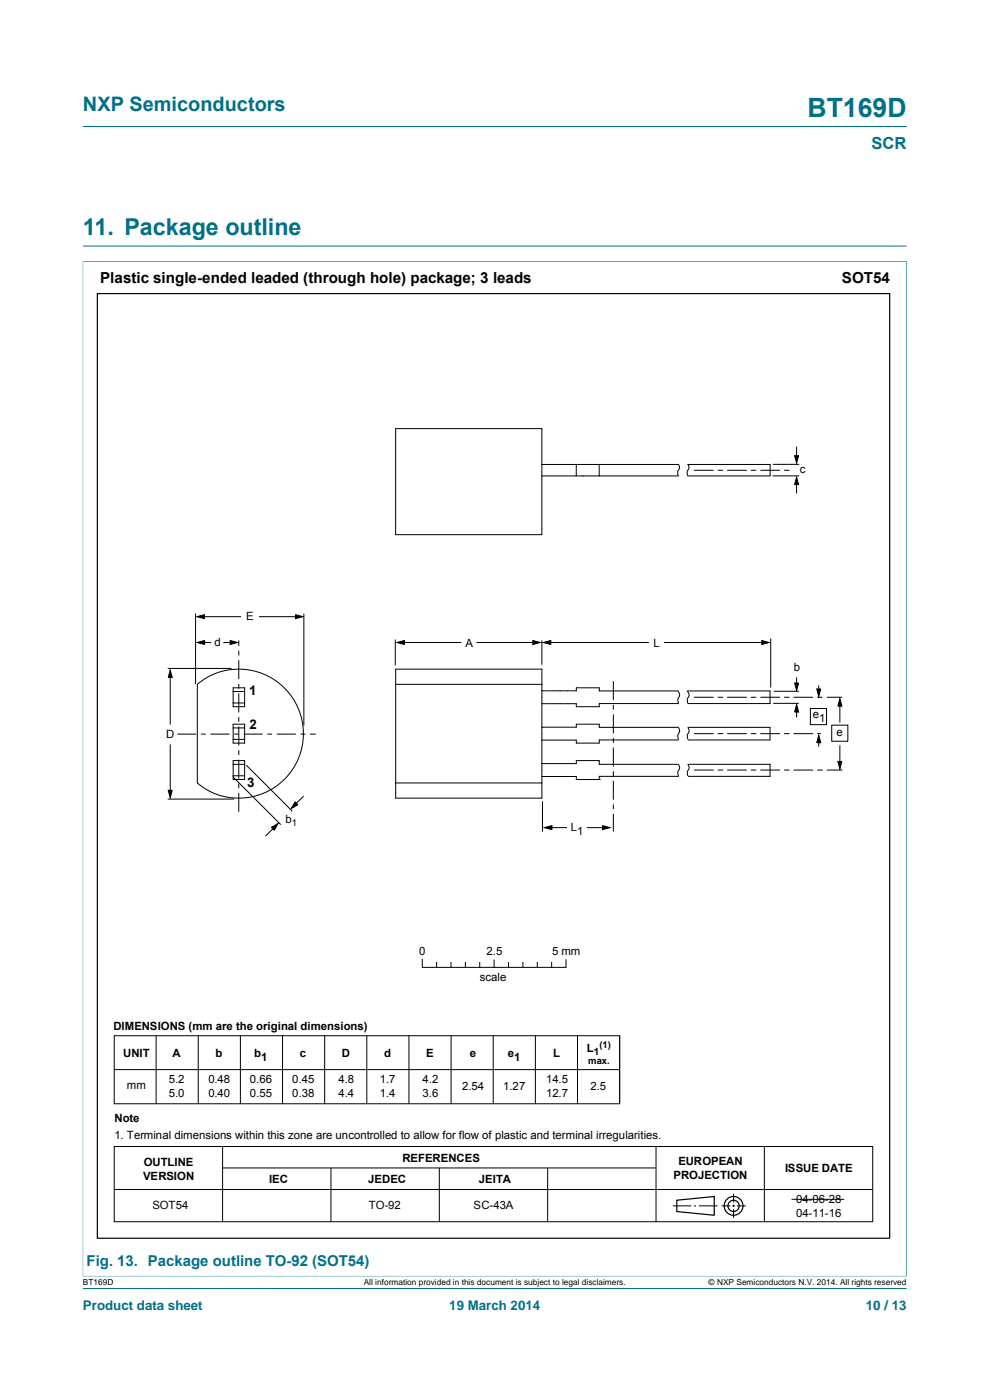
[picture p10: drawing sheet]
<svg xmlns="http://www.w3.org/2000/svg" width="210mm" height="297mm" viewBox="0 0 210 297" stroke-linecap="round" stroke-linejoin="round" font-family="sans-serif">
<path d="M17.6 26.8h174.7M17.5 55.5h174.9M17.6 55.4v215.4M17.6 52.2h174.7M192.3 55.4v215.4M17.5 270.7h174.9M17.6 273.3h174.7" fill="none" stroke="#007088" stroke-width=".21"/>
<g fill="none" stroke="#000" stroke-width=".21">
<path d="M83.9 90.9h31v22.5h-31zM114.9 98.5h29M122.2 98.5v2.5M127.1 98.5v2.5M143.9 98.5l.1 .1a1.42 1.42 0 0 1-.3 1.5l.2 .9h-29M145.9 98.5l.1 .1a1.41 1.41 0 0 1-.3 1.5l.2 .9h17.5v-2.5h-17.5M147.3 99.8h4M152.3 99.8h1M154.3 99.8h4M159.3 99.8h1.1M161.4 99.8h4M163.9 98.5h5.6"/>
<path d="M166.4 99.8h1M168.5 96.7h.9l-.4 1.5zM169 94.8v2.5M163.9 101h5.6M169 101.2l.4 1.6h-.9zM169 102.5v2.2M41.5 130.2v14.9M41.8 130.8l1.6-.4v.8zM41.8 136.3l1.6-.4v.8zM42.7 136.3h2.1M42.7 130.8h8.4M47.4 136.3h2.3"/>
<path d="M48.8 135.9l1.6 .4-1.6 .4zM50.6 135.9v1.1M50.6 138v1.1M54.9 130.8h8.5M62.7 130.4l1.6 .4-1.6 .4zM64.5 130.2v23.7M83.8 135.7v5.5M84.2 136.3l1.6-.4v.8zM85.2 136.3h12.7M101.1 136.3h12.6M113 135.9l1.6 .4-1.6 .4zM114.9 135.9v5.1"/>
<path d="M115.3 136.3l1.5-.4v.8zM116.2 136.3h21.4M140.8 136.3h21.5M161.6 135.9l1.6 .4-1.6 .4zM163.5 135.5v10.3M35.6 141.8h13.5M36.1 142.1l.4 1.6h-.8zM36.1 143.4v10.3M36.1 157.9v10.4M37.6 155.7h4M41.9 145.2a13.7 13.7 0 0 1 18.7 1 13.7 13.7 0 0 1 0 18.8 13.7 13.7 0 0 1-18.7 1.1zM42.6 155.7h1"/>
<path d="M44.6 155.7h4.1M49.5 145.9h2.4v4h-2.4zM49.5 153.6h2.4v4h-2.4zM49.5 149.1h2.4M49.5 146.7h2.4M49.5 156.9h2.4M49.5 154.4h2.4M49.7 155.7h1M50.6 140.1v4M50.6 145.1v1M50.6 147.1v4M50.6 152.1v1"/>
<path d="M50.6 154.1v4.1M50.6 159.2v1M51.7 155.7h4M56.7 155.7h1M58.7 155.7h4M63.8 155.7h1M65.8 155.7h1.2M83.9 142h31v27.3h-31zM83.9 145.2h31M114.9 146.6h7.3v-.7h4.9v.7h16.7l.1 .2a1.42 1.42 0 0 1-.1 1.6l.1 .8M114.9 154.3h7.3v-.7h4.9v.7h16.8M130.1 144.5v4"/>
<path d="M130.1 149.5v1M130.1 151.6v4M130.1 156.6v1M130.1 158.6v4M143.9 154.4l.1 .1a1.42 1.42 0 0 1-.2 1.5l.1 .8M143.9 149.3h-16.8v.6h-4.9v-.6h-7.3M143.9 157h-16.8v.6h-4.9v-.6h-7.3M145.9 149.2v-.1a1.69 1.69 0 0 1 .3-1.6l-.4-.9h17.5v2.7h-17.4M145.9 154.4l.1 .1a1.4 1.4 0 0 1-.2 1.5l.1 .8M145.9 154.3h17.4v2.7h-17.3M147.3 147.9h4M147.3 155.6h4"/>
<path d="M152.3 147.9h1M152.3 155.6h1M154.3 147.9h4M154.3 155.6h4M159.3 147.9h1.1M159.3 155.6h1.1M161.4 147.9h4M161.4 155.6h4M164 149.2h5.4M164.1 146.6h5.4M166.4 147.9h1M166.4 155.6h1"/>
<path d="M168.4 147.9h4M168.4 155.6h4M168.6 144.9h.8l-.4 1.6zM169 149.5l.4 1.6h-.8zM169 143.7v1.8M169 150.8v1.4M171.9 150.3h3.4v3.4h-3.4zM173.2 146.2h.9l-.4 1.5zM173.4 147.9h1M173.4 155.6h.7M173.7 156l.4 1.6h-.9zM173.7 145.4v1.4"/>
<path d="M173.7 157.3v1.1M175.4 147.9h3.2M176.4 153.8h3.4v3.4h-3.4zM178.2 148.2l.4 1.6h-.9zM178.2 149.5v3.8M178.2 158.1v4M35.6 169.5h14.1M35.7 167.7h.8l-.4 1.5zM49.4 164.8l10.2 10.1M49.5 161.4h2.4v4h-2.4zM49.5 164.6h2.4M49.5 162.1h2.4"/>
<path d="M50.6 161.2v4M50.6 166.2v1M50.6 168.2v4M52.2 162.3l9.8 9.8M57.6 175.5l1.4-.8-.8 1.4zM58.7 175l-2.4 2.4M62.6 170.1l.6 .6-1.4 .8zM64.4 168.9l-2.4 2.4M83.9 166.1h31M114.9 162h7.3v-.6h4.9v.7l16.8 .1 .1 .1a1.42 1.42 0 0 1-.2 1.5l.1 .8M114.9 164.7h7.3v.7h4.9M115.1 170v6.4"/>
<path d="M115.5 175.6l1.6-.5v.9zM116.5 175.6h3.8M124.5 175.6h4M127.1 165.4h.1M127.8 175.1l1.6 .5-1.6 .4zM130.1 163.6v1M130.1 165.6v4M130.1 170.7v1M130.1 172.7v3.7M143.9 164.7h-16.8v.7M145.9 164.6v-.1a1.69 1.69 0 0 1 .3-1.6l-.3-.7 17.4-.1v2.6h-17.3M147.3 163.4h4"/>
<path d="M152.3 163.4h1M154.3 163.4h4M159.3 163.4h1.1M161.4 163.4h4M166.4 163.4h1M168.4 163.4h4M173.4 163.4h1M175.4 163.4h3.2M177.7 161.5h.9l-.4 1.6zM24.2 219.7h107.2v14.5h-107.2zM33.1 219.7v14.5M42.1 219.7v14.5"/>
<path d="M51 219.7v14.5M59.9 219.7v14.5M68.9 219.7v14.5M77.8 219.7v14.5M86.7 219.7v14.5M89.6 203.5v1.7h30.5v-1.6M92.6 204.2v1M95.7 204.2v1M95.7 219.7v14.5M98.7 204.2v1M101.8 204.2v1M104.6 219.7v14.5"/>
<path d="M104.8 203.7v1.5M107.9 204.2v1M110.9 204.2v1M113.6 219.7v14.5M114 204.2v1M117 204.2v1M122.5 219.7v14.5M131.4 219.7v14.5M24.3 226.9h107.1M24.2 243.2h160.9v16h-160.9zM24.2 252.3h160.9M47.2 243.2v16"/>
<path d="M47.2 247.8h91.9M70.2 247.8v11.4M93.2 247.8v11.4M116.2 247.8v11.4M139.2 243.2v16M142.7 255.8h3.9M147.2 255.8h.4M148.2 255.8h4M153.1 255.8h1.8M155.3 255.8h.6M155.6 253.2v1.9M155.6 255.6v.5"/>
<path d="M155.6 256.5v1.9M156.3 255.8h1.9M162.1 243.2v16M167.9 254.4h11.2"/>
</g>
<g fill="none" stroke="#000" stroke-width=".25">
<path d="M20.7 62.3h168v200.4h-168zM143.6 254.6l7.9-.8v4l-7.9-.8z"/>
<circle cx="155.6" cy="255.8" r="1.99"/>
<circle cx="155.6" cy="255.8" r="1.2"/>
</g>
<g fill="#000">
<path d="M168.5 96.7h.9l-.4 1.5zM169 101.2l.4 1.6h-.9zM41.8 130.8l1.6-.4v.8zM41.8 136.3l1.6-.4v.8zM48.8 135.9l1.6 .4-1.6 .4zM62.7 130.4l1.6 .4-1.6 .4zM84.2 136.3l1.6-.4v.8zM113 135.9l1.6 .4-1.6 .4zM115.3 136.3l1.5-.4v.8zM161.6 135.9l1.6 .4-1.6 .4zM36.1 142.1l.4 1.6h-.8zM169 149.5l.4 1.6h-.8z"/>
<path d="M168.6 144.9h.8l-.4 1.6zM173.7 156l.4 1.6h-.9zM173.2 146.2h.9l-.4 1.5zM178.2 148.2l.4 1.6h-.9zM35.7 167.7h.8l-.4 1.5zM57.6 175.5l1.4-.8-.8 1.4zM62.6 170.1l.6 .6-1.4 .8zM115.5 175.6l1.6-.5v.9zM127.8 175.1l1.6 .5-1.6 .4zM177.7 161.5h.9l-.4 1.6z"/>
</g>
<text font-size="5.6" fill="#007088" x="171.3" y="24.8">BT169D</text>
<text font-size="4.9" fill="#007088" x="17.6" y="49.8">11. Package outline</text>
<text font-size="4.2" fill="#007088" x="17.6" y="23.6">NXP Semiconductors</text>
<text font-size="3.5" fill="#007088" x="184.9" y="31.7">SCR</text>
<g font-size="3.2">
<text x="21.3" y="60">Plastic single-ended leaded (through hole) package; 3 leads</text>
<text x="178.6" y="60">SOT54</text>
</g>
<text font-size="3.2" fill="#007088" x="18.4" y="268.6">Fig. 13. Package outline TO-92 (SOT54)</text>
<g font-size="2.8">
<text x="52.8" y="147.4">1</text>
<text x="52.9" y="154.7">2</text>
<text x="52.5" y="166.9">3</text>
</g>
<g font-size="2.8" fill="#007088">
<text x="17.6" y="277.9">Product data sheet</text>
<text x="95.3" y="277.9">19 March 2014</text>
<text x="183.7" y="277.9">10 / 13</text>
</g>
<g font-size="2.4">
<text x="169.7" y="100.3">c</text>
<text x="52.2" y="131.6">E</text>
<text x="45.5" y="137">d</text>
<text x="98.8" y="137.2">A</text>
<text x="138.6" y="137.2">L</text>
<text x="168.4" y="142.4">b</text>
<text x="172.4" y="152.3">e</text>
<text x="173.8" y="153.1">1</text>
<text x="35.2" y="156.6">D</text>
<text x="177.4" y="156.2">e</text>
<text x="60.6" y="174.6">b</text>
<text x="121.1" y="176.3">L</text>
<text x="122.4" y="177.1">1</text>
<text x="88.9" y="202.7">0</text>
<text x="103.2" y="202.7">2.5</text>
<text x="117.1" y="202.7">5 mm</text>
<text x="101.8" y="208">scale</text>
<text x="24.1" y="218.4">DIMENSIONS (mm are the original dimensions)</text>
<text x="26.1" y="224.2">UNIT</text>
<text x="36.6" y="224.3">A</text>
<text x="45.7" y="224.3">b</text>
<text x="53.9" y="224.3">b</text>
<text x="55.4" y="225.1">1</text>
<text x="63.6" y="224.3">c</text>
<text x="72.5" y="224.3">D</text>
<text x="81.5" y="224.3">d</text>
<text x="90.4" y="224.3">E</text>
<text x="99.6" y="224.3">e</text>
<text x="107.7" y="224.3">e</text>
<text x="109" y="225.1">1</text>
<text x="117.4" y="224.3">L</text>
<text x="124.5" y="223.1">L</text>
<text x="26.9" y="231.1">mm</text>
<text x="35.8" y="229.7">5.2</text>
<text x="35.8" y="232.6">5.0</text>
<text x="44.2" y="229.7">0.48</text>
<text x="44.2" y="232.6">0.40</text>
<text x="53" y="229.7">0.66</text>
<text x="53" y="232.6">0.55</text>
<text x="62" y="229.7">0.45</text>
<text x="62" y="232.6">0.38</text>
<text x="71.8" y="229.7">4.8</text>
<text x="71.8" y="232.6">4.4</text>
<text x="80.6" y="229.7">1.7</text>
<text x="80.6" y="232.6">1.4</text>
<text x="89.6" y="229.7">4.2</text>
<text x="89.6" y="232.6">3.6</text>
<text x="98.1" y="231.2">2.54</text>
<text x="106.8" y="231.2">1.27</text>
<text x="115.8" y="229.7">14.5</text>
<text x="115.8" y="232.6">12.7</text>
<text x="125.2" y="231.2">2.5</text>
<text x="24.3" y="238">Note</text>
<text x="24.3" y="241.6">1. Terminal dimensions within this zone are uncontrolled to allow for flow of plastic and terminal irregularities.</text>
<text x="30.4" y="250.4">VERSION</text>
<text x="30.5" y="247.4">OUTLINE</text>
<text x="57.1" y="251">IEC</text>
<text x="78.1" y="251">JEDEC</text>
<text x="85.4" y="246.4">REFERENCES</text>
<text x="101.5" y="251">JEITA</text>
<text x="142.9" y="250.1">PROJECTION</text>
<text x="143.9" y="247.1">EUROPEAN</text>
<text x="166.5" y="248.6">ISSUE DATE</text>
<text x="32.3" y="256.6">SOT54</text>
<text x="78.2" y="256.6">TO-92</text>
<text x="100.5" y="256.6">SC-43A</text>
<text x="168.9" y="255.2">04-06-28</text>
<text x="168.9" y="258.1">04-11-16</text>
</g>
<text font-size="2.1" x="126" y="223.9">1</text>
<g font-size="2">
<text x="61.9" y="175.1">1</text>
<text x="124.8" y="225.8">max.</text>
<text x="127.1" y="222.3">(1)</text>
</g>
<g font-size="1.8">
<text x="17.6" y="272.7">BT169D</text>
<text x="77.2" y="272.7">All information provided in this document is subject to legal disclaimers.</text>
<text x="150.3" y="272.7">© NXP Semiconductors N.V. 2014. All rights reserved</text>
</g>
</svg>
